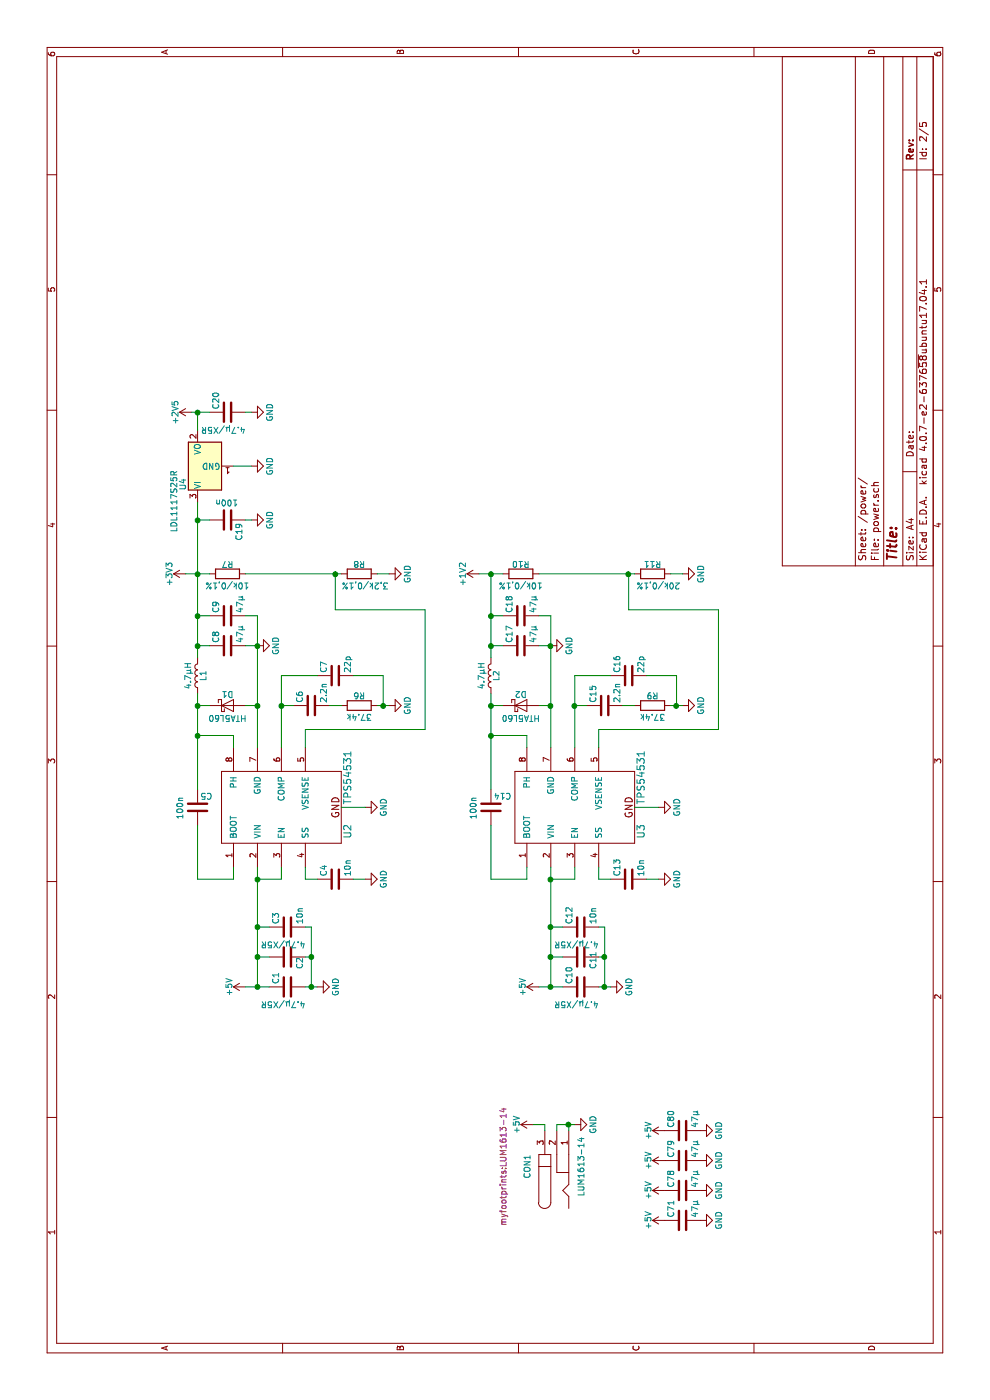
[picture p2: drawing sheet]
EESchema Schematic File Version 2
LIBS:power
LIBS:device
LIBS:switches
LIBS:relays
LIBS:motors
LIBS:transistors
LIBS:conn
LIBS:linear
LIBS:regul
LIBS:74xx
LIBS:cmos4000
LIBS:adc-dac
LIBS:memory
LIBS:xilinx
LIBS:microcontrollers
LIBS:dsp
LIBS:microchip
LIBS:analog_switches
LIBS:motorola
LIBS:texas
LIBS:intel
LIBS:audio
LIBS:interface
LIBS:digital-audio
LIBS:philips
LIBS:display
LIBS:cypress
LIBS:siliconi
LIBS:opto
LIBS:atmel
LIBS:contrib
LIBS:valves
LIBS:mylib
LIBS:stm32
LIBS:clockmicro-cache
LIBS:clock-cache
LIBS:pearldiver-cache
EELAYER 25 0
EELAYER END
$Descr A4 11693 8268
encoding utf-8
Sheet 2 5
Title ""
Date ""
Rev ""
Comp ""
Comment1 ""
Comment2 ""
Comment3 ""
Comment4 ""
$EndDescr
$Comp
L TPS54531 U2
U 1 1
P 4950 2250
F 0 "U2" H 4750 1600 60  0000 C CNN
F 1 "TPS54531" H 5200 1600 60  0000 C CNN
F 2 "myfootprints:SOIC-8-1EP_3.9x4.9mm_Pitch1.27mm" H 4900 1600 60  0001 C CNN
F 3 "" H 4900 1600 60  0001 C CNN
F 4 "2346997" H 4950 2250 60  0001 C CNN "OrderNr"
F 5 "F" H 4950 2250 60  0001 C CNN "Distributor"
	1    4950 2250
	1    0    0    -1  
$EndComp
$Comp
L D_Schottky D1
U 1 1
P 5800 1900
F 0 "D1" H 5800 2000 50  0000 C CNN
F 1 "HTA5L60" H 5800 1800 50  0000 C CNN
F 2 "Diodes_SMD:D_SMA" H 5800 1900 50  0001 C CNN
F 3 "" H 5800 1900 50  0001 C CNN
F 4 "2750941" H 5800 1900 60  0001 C CNN "OrderNr"
F 5 "F" H 5800 1900 60  0001 C CNN "Distributor"
	1    5800 1900
	0    1    1    0   
$EndComp
$Comp
L L L1
U 1 1
P 6050 1650
F 0 "L1" V 6000 1650 50  0000 C CNN
F 1 "4.7µH" V 6125 1650 50  0000 C CNN
F 2 "myfootprints:IHLP-3232DZ-01" H 6050 1650 50  0001 C CNN
F 3 "" H 6050 1650 50  0001 C CNN
F 4 "2056566" H 6050 1650 60  0001 C CNN "OrderNr"
F 5 "F" H 6050 1650 60  0001 C CNN "Distributor"
	1    6050 1650
	0    -1   -1   0   
$EndComp
$Comp
L C C8
U 1 1
P 6300 1900
F 0 "C8" H 6325 2000 50  0000 L CNN
F 1 "47µ" H 6325 1800 50  0000 L CNN
F 2 "Capacitors_SMD:C_1210" H 6338 1750 50  0001 C CNN
F 3 "" H 6300 1900 50  0001 C CNN
F 4 "KEM X5R1210 47U" H 6300 1900 60  0001 C CNN "OrderNr"
F 5 "-" H 6300 1900 60  0001 C CNN "Distributor"
	1    6300 1900
	1    0    0    -1  
$EndComp
$Comp
L C C9
U 1 1
P 6550 1900
F 0 "C9" H 6575 2000 50  0000 L CNN
F 1 "47µ" H 6575 1800 50  0000 L CNN
F 2 "Capacitors_SMD:C_1210" H 6588 1750 50  0001 C CNN
F 3 "" H 6550 1900 50  0001 C CNN
F 4 "KEM X5R1210 47U" H 6550 1900 60  0001 C CNN "OrderNr"
F 5 "-" H 6550 1900 60  0001 C CNN "Distributor"
	1    6550 1900
	1    0    0    -1  
$EndComp
$Comp
L C C5
U 1 1
P 4950 1650
F 0 "C5" H 4975 1750 50  0000 L CNN
F 1 "100n" V 4800 1550 50  0000 L CNN
F 2 "Capacitors_SMD:C_0805" H 4988 1500 50  0001 C CNN
F 3 "" H 4950 1650 50  0001 C CNN
	1    4950 1650
	0    1    1    0   
$EndComp
$Comp
L C C6
U 1 1
P 5800 2600
F 0 "C6" H 5825 2700 50  0000 L CNN
F 1 "2.2n" H 5825 2500 50  0000 L CNN
F 2 "Capacitors_SMD:C_0805" H 5838 2450 50  0001 C CNN
F 3 "" H 5800 2600 50  0001 C CNN
	1    5800 2600
	1    0    0    -1  
$EndComp
$Comp
L R R6
U 1 1
P 5800 3000
F 0 "R6" V 5880 3000 50  0000 C CNN
F 1 "37.4k" V 5700 3000 50  0000 C CNN
F 2 "Resistors_SMD:R_1206" V 5730 3000 50  0001 C CNN
F 3 "" H 5800 3000 50  0001 C CNN
F 4 "279-CPF1206B37K4E1" H 5800 3000 60  0001 C CNN "OrderNr"
F 5 "M" H 5800 3000 60  0001 C CNN "Distributor"
	1    5800 3000
	1    0    0    -1  
$EndComp
$Comp
L C C7
U 1 1
P 6050 2800
F 0 "C7" H 6075 2900 50  0000 L CNN
F 1 "22p" H 6075 2700 50  0000 L CNN
F 2 "Capacitors_SMD:C_0603" H 6088 2650 50  0001 C CNN
F 3 "" H 6050 2800 50  0001 C CNN
	1    6050 2800
	1    0    0    -1  
$EndComp
$Comp
L GND #PWR01
U 1 1
P 5800 3250
F 0 "#PWR01" H 5800 3000 50  0001 C CNN
F 1 "GND" H 5800 3100 50  0000 C CNN
F 2 "" H 5800 3250 50  0001 C CNN
F 3 "" H 5800 3250 50  0001 C CNN
	1    5800 3250
	1    0    0    -1  
$EndComp
$Comp
L R R7
U 1 1
P 6900 1900
F 0 "R7" V 6980 1900 50  0000 C CNN
F 1 "10k/0,1%" V 6800 1900 50  0000 C CNN
F 2 "Resistors_SMD:R_1206" V 6830 1900 50  0001 C CNN
F 3 "" H 6900 1900 50  0001 C CNN
F 4 "284-APC1206B10K0N" H 6900 1900 60  0001 C CNN "OrderNr"
F 5 "M" H 6900 1900 60  0001 C CNN "Distributor"
	1    6900 1900
	1    0    0    -1  
$EndComp
$Comp
L R R8
U 1 1
P 6900 3000
F 0 "R8" V 6980 3000 50  0000 C CNN
F 1 "3.2k/0,1%" V 6800 2950 50  0000 C CNN
F 2 "Resistors_SMD:R_1206" V 6830 3000 50  0001 C CNN
F 3 "" H 6900 3000 50  0001 C CNN
F 4 "71-TNPW12063K20BEEN" H 6900 3000 60  0001 C CNN "OrderNr"
F 5 "M" H 6900 3000 60  0001 C CNN "Distributor"
	1    6900 3000
	1    0    0    -1  
$EndComp
$Comp
L GND #PWR02
U 1 1
P 6900 3250
F 0 "#PWR02" H 6900 3000 50  0001 C CNN
F 1 "GND" H 6900 3100 50  0000 C CNN
F 2 "" H 6900 3250 50  0001 C CNN
F 3 "" H 6900 3250 50  0001 C CNN
	1    6900 3250
	1    0    0    -1  
$EndComp
$Comp
L C C3
U 1 1
P 3950 2400
F 0 "C3" H 3975 2500 50  0000 L CNN
F 1 "10n" H 3975 2300 50  0000 L CNN
F 2 "Capacitors_SMD:C_0805" H 3988 2250 50  0001 C CNN
F 3 "" H 3950 2400 50  0001 C CNN
	1    3950 2400
	1    0    0    -1  
$EndComp
$Comp
L C C2
U 1 1
P 3700 2400
F 0 "C2" H 3600 2300 50  0000 L CNN
F 1 "4.7µ/X5R" V 3800 2250 50  0000 L CNN
F 2 "Capacitors_SMD:C_1206" H 3738 2250 50  0001 C CNN
F 3 "" H 3700 2400 50  0001 C CNN
	1    3700 2400
	1    0    0    -1  
$EndComp
$Comp
L C C1
U 1 1
P 3450 2400
F 0 "C1" H 3475 2500 50  0000 L CNN
F 1 "4.7µ/X5R" V 3300 2250 50  0000 L CNN
F 2 "Capacitors_SMD:C_1206" H 3488 2250 50  0001 C CNN
F 3 "" H 3450 2400 50  0001 C CNN
	1    3450 2400
	1    0    0    -1  
$EndComp
$Comp
L GND #PWR03
U 1 1
P 3450 2650
F 0 "#PWR03" H 3450 2400 50  0001 C CNN
F 1 "GND" H 3450 2500 50  0000 C CNN
F 2 "" H 3450 2650 50  0001 C CNN
F 3 "" H 3450 2650 50  0001 C CNN
	1    3450 2650
	1    0    0    -1  
$EndComp
$Comp
L C C4
U 1 1
P 4350 2800
F 0 "C4" H 4375 2900 50  0000 L CNN
F 1 "10n" H 4375 2700 50  0000 L CNN
F 2 "Capacitors_SMD:C_0805" H 4388 2650 50  0001 C CNN
F 3 "" H 4350 2800 50  0001 C CNN
	1    4350 2800
	1    0    0    -1  
$EndComp
$Comp
L GND #PWR04
U 1 1
P 4350 3050
F 0 "#PWR04" H 4350 2800 50  0001 C CNN
F 1 "GND" H 4350 2900 50  0000 C CNN
F 2 "" H 4350 3050 50  0001 C CNN
F 3 "" H 4350 3050 50  0001 C CNN
	1    4350 3050
	1    0    0    -1  
$EndComp
$Comp
L GND #PWR05
U 1 1
P 4950 3050
F 0 "#PWR05" H 4950 2800 50  0001 C CNN
F 1 "GND" H 4950 2900 50  0000 C CNN
F 2 "" H 4950 3050 50  0001 C CNN
F 3 "" H 4950 3050 50  0001 C CNN
	1    4950 3050
	1    0    0    -1  
$EndComp
$Comp
L +1V2 #PWR06
U 1 1
P 6900 4000
F 0 "#PWR06" H 6900 3850 50  0001 C CNN
F 1 "+1V2" H 6900 4140 50  0000 C CNN
F 2 "" H 6900 4000 50  0001 C CNN
F 3 "" H 6900 4000 50  0001 C CNN
	1    6900 4000
	1    0    0    -1  
$EndComp
$Comp
L GND #PWR07
U 1 1
P 6300 2150
F 0 "#PWR07" H 6300 1900 50  0001 C CNN
F 1 "GND" H 6300 2000 50  0000 C CNN
F 2 "" H 6300 2150 50  0001 C CNN
F 3 "" H 6300 2150 50  0001 C CNN
	1    6300 2150
	1    0    0    -1  
$EndComp
$Comp
L TPS54531 U3
U 1 1
P 4950 4700
F 0 "U3" H 4750 4050 60  0000 C CNN
F 1 "TPS54531" H 5200 4050 60  0000 C CNN
F 2 "myfootprints:SOIC-8-1EP_3.9x4.9mm_Pitch1.27mm" H 4900 4050 60  0001 C CNN
F 3 "" H 4900 4050 60  0001 C CNN
F 4 "2346997" H 4950 4700 60  0001 C CNN "OrderNr"
F 5 "F" H 4950 4700 60  0001 C CNN "Distributor"
	1    4950 4700
	1    0    0    -1  
$EndComp
$Comp
L D_Schottky D2
U 1 1
P 5800 4350
F 0 "D2" H 5800 4450 50  0000 C CNN
F 1 "HTA5L60" H 5800 4250 50  0000 C CNN
F 2 "Diodes_SMD:D_SMA" H 5800 4350 50  0001 C CNN
F 3 "" H 5800 4350 50  0001 C CNN
F 4 "2750941" H 5800 4350 60  0001 C CNN "OrderNr"
F 5 "F" H 5800 4350 60  0001 C CNN "Distributor"
	1    5800 4350
	0    1    1    0   
$EndComp
$Comp
L L L2
U 1 1
P 6050 4100
F 0 "L2" V 6000 4100 50  0000 C CNN
F 1 "4.7µH" V 6125 4100 50  0000 C CNN
F 2 "myfootprints:IHLP-3232DZ-01" H 6050 4100 50  0001 C CNN
F 3 "" H 6050 4100 50  0001 C CNN
F 4 "2056566" H 6050 4100 60  0001 C CNN "OrderNr"
F 5 "F" H 6050 4100 60  0001 C CNN "Distributor"
	1    6050 4100
	0    -1   -1   0   
$EndComp
$Comp
L C C17
U 1 1
P 6300 4350
F 0 "C17" H 6325 4450 50  0000 L CNN
F 1 "47µ" H 6325 4250 50  0000 L CNN
F 2 "Capacitors_SMD:C_1210" H 6338 4200 50  0001 C CNN
F 3 "" H 6300 4350 50  0001 C CNN
F 4 "KEM X5R1210 47U" H 6300 4350 60  0001 C CNN "OrderNr"
F 5 "-" H 6300 4350 60  0001 C CNN "Distributor"
	1    6300 4350
	1    0    0    -1  
$EndComp
$Comp
L C C18
U 1 1
P 6550 4350
F 0 "C18" H 6575 4450 50  0000 L CNN
F 1 "47µ" H 6575 4250 50  0000 L CNN
F 2 "Capacitors_SMD:C_1210" H 6588 4200 50  0001 C CNN
F 3 "" H 6550 4350 50  0001 C CNN
F 4 "KEM X5R1210 47U" H 6550 4350 60  0001 C CNN "OrderNr"
F 5 "-" H 6550 4350 60  0001 C CNN "Distributor"
	1    6550 4350
	1    0    0    -1  
$EndComp
$Comp
L C C14
U 1 1
P 4950 4100
F 0 "C14" H 4975 4200 50  0000 L CNN
F 1 "100n" V 4800 4000 50  0000 L CNN
F 2 "Capacitors_SMD:C_0805" H 4988 3950 50  0001 C CNN
F 3 "" H 4950 4100 50  0001 C CNN
	1    4950 4100
	0    1    1    0   
$EndComp
$Comp
L C C15
U 1 1
P 5800 5050
F 0 "C15" H 5825 5150 50  0000 L CNN
F 1 "2.2n" H 5825 4950 50  0000 L CNN
F 2 "Capacitors_SMD:C_0805" H 5838 4900 50  0001 C CNN
F 3 "" H 5800 5050 50  0001 C CNN
	1    5800 5050
	1    0    0    -1  
$EndComp
$Comp
L R R9
U 1 1
P 5800 5450
F 0 "R9" V 5880 5450 50  0000 C CNN
F 1 "37.4k" V 5700 5450 50  0000 C CNN
F 2 "Resistors_SMD:R_1206" V 5730 5450 50  0001 C CNN
F 3 "" H 5800 5450 50  0001 C CNN
F 4 "279-CPF1206B37K4E1" H 5800 5450 60  0001 C CNN "OrderNr"
F 5 "M" H 5800 5450 60  0001 C CNN "Distributor"
	1    5800 5450
	1    0    0    -1  
$EndComp
$Comp
L C C16
U 1 1
P 6050 5250
F 0 "C16" H 6075 5350 50  0000 L CNN
F 1 "22p" H 6075 5150 50  0000 L CNN
F 2 "Capacitors_SMD:C_0603" H 6088 5100 50  0001 C CNN
F 3 "" H 6050 5250 50  0001 C CNN
	1    6050 5250
	1    0    0    -1  
$EndComp
$Comp
L GND #PWR08
U 1 1
P 5800 5700
F 0 "#PWR08" H 5800 5450 50  0001 C CNN
F 1 "GND" H 5800 5550 50  0000 C CNN
F 2 "" H 5800 5700 50  0001 C CNN
F 3 "" H 5800 5700 50  0001 C CNN
	1    5800 5700
	1    0    0    -1  
$EndComp
$Comp
L R R10
U 1 1
P 6900 4350
F 0 "R10" V 6980 4350 50  0000 C CNN
F 1 "10k/0,1%" V 6800 4350 50  0000 C CNN
F 2 "Resistors_SMD:R_1206" V 6830 4350 50  0001 C CNN
F 3 "" H 6900 4350 50  0001 C CNN
F 4 "284-APC1206B10K0N" H 6900 4350 60  0001 C CNN "OrderNr"
F 5 "M" H 6900 4350 60  0001 C CNN "Distributor"
	1    6900 4350
	1    0    0    -1  
$EndComp
$Comp
L R R11
U 1 1
P 6900 5450
F 0 "R11" V 6980 5450 50  0000 C CNN
F 1 "20k/0,1%" V 6800 5400 50  0000 C CNN
F 2 "Resistors_SMD:R_1206" V 6830 5450 50  0001 C CNN
F 3 "" H 6900 5450 50  0001 C CNN
F 4 "71-TNPW12063K20BEEN" H 6900 5450 60  0001 C CNN "OrderNr"
F 5 "M" H 6900 5450 60  0001 C CNN "Distributor"
	1    6900 5450
	1    0    0    -1  
$EndComp
$Comp
L GND #PWR09
U 1 1
P 6900 5700
F 0 "#PWR09" H 6900 5450 50  0001 C CNN
F 1 "GND" H 6900 5550 50  0000 C CNN
F 2 "" H 6900 5700 50  0001 C CNN
F 3 "" H 6900 5700 50  0001 C CNN
	1    6900 5700
	1    0    0    -1  
$EndComp
$Comp
L C C12
U 1 1
P 3950 4850
F 0 "C12" H 3975 4950 50  0000 L CNN
F 1 "10n" H 3975 4750 50  0000 L CNN
F 2 "Capacitors_SMD:C_0805" H 3988 4700 50  0001 C CNN
F 3 "" H 3950 4850 50  0001 C CNN
	1    3950 4850
	1    0    0    -1  
$EndComp
$Comp
L C C11
U 1 1
P 3700 4850
F 0 "C11" H 3600 4750 50  0000 L CNN
F 1 "4.7µ/X5R" V 3800 4700 50  0000 L CNN
F 2 "Capacitors_SMD:C_1206" H 3738 4700 50  0001 C CNN
F 3 "" H 3700 4850 50  0001 C CNN
	1    3700 4850
	1    0    0    -1  
$EndComp
$Comp
L C C10
U 1 1
P 3450 4850
F 0 "C10" H 3475 4950 50  0000 L CNN
F 1 "4.7µ/X5R" V 3300 4700 50  0000 L CNN
F 2 "Capacitors_SMD:C_1206" H 3488 4700 50  0001 C CNN
F 3 "" H 3450 4850 50  0001 C CNN
	1    3450 4850
	1    0    0    -1  
$EndComp
$Comp
L GND #PWR010
U 1 1
P 3450 5100
F 0 "#PWR010" H 3450 4850 50  0001 C CNN
F 1 "GND" H 3450 4950 50  0000 C CNN
F 2 "" H 3450 5100 50  0001 C CNN
F 3 "" H 3450 5100 50  0001 C CNN
	1    3450 5100
	1    0    0    -1  
$EndComp
$Comp
L C C13
U 1 1
P 4350 5250
F 0 "C13" H 4375 5350 50  0000 L CNN
F 1 "10n" H 4375 5150 50  0000 L CNN
F 2 "Capacitors_SMD:C_0805" H 4388 5100 50  0001 C CNN
F 3 "" H 4350 5250 50  0001 C CNN
	1    4350 5250
	1    0    0    -1  
$EndComp
$Comp
L GND #PWR011
U 1 1
P 4350 5500
F 0 "#PWR011" H 4350 5250 50  0001 C CNN
F 1 "GND" H 4350 5350 50  0000 C CNN
F 2 "" H 4350 5500 50  0001 C CNN
F 3 "" H 4350 5500 50  0001 C CNN
	1    4350 5500
	1    0    0    -1  
$EndComp
$Comp
L GND #PWR012
U 1 1
P 4950 5500
F 0 "#PWR012" H 4950 5250 50  0001 C CNN
F 1 "GND" H 4950 5350 50  0000 C CNN
F 2 "" H 4950 5500 50  0001 C CNN
F 3 "" H 4950 5500 50  0001 C CNN
	1    4950 5500
	1    0    0    -1  
$EndComp
$Comp
L GND #PWR013
U 1 1
P 6300 4600
F 0 "#PWR013" H 6300 4350 50  0001 C CNN
F 1 "GND" H 6300 4450 50  0000 C CNN
F 2 "" H 6300 4600 50  0001 C CNN
F 3 "" H 6300 4600 50  0001 C CNN
	1    6300 4600
	1    0    0    -1  
$EndComp
$Comp
L +3V3 #PWR014
U 1 1
P 6900 1550
F 0 "#PWR014" H 6900 1400 50  0001 C CNN
F 1 "+3V3" H 6900 1690 50  0000 C CNN
F 2 "" H 6900 1550 50  0001 C CNN
F 3 "" H 6900 1550 50  0001 C CNN
	1    6900 1550
	1    0    0    -1  
$EndComp
$Comp
L LD1117S25TR_SOT223 U4
U 1 1
P 7800 1650
F 0 "U4" H 7650 1775 50  0000 C CNN
F 1 "LDL1117S25R" H 7250 1850 50  0000 L CNN
F 2 "TO_SOT_Packages_SMD:SOT-223-3_TabPin2" H 7800 1850 50  0001 C CNN
F 3 "" H 7900 1400 50  0001 C CNN
F 4 "2778100" H 7800 1650 60  0001 C CNN "OrderNr"
F 5 "F" H 7800 1650 60  0001 C CNN "Distributor"
	1    7800 1650
	1    0    0    -1  
$EndComp
$Comp
L C C19
U 1 1
P 7350 1900
F 0 "C19" H 7375 2000 50  0000 L CNN
F 1 "100n" V 7200 1800 50  0000 L CNN
F 2 "Capacitors_SMD:C_1206" H 7388 1750 50  0001 C CNN
F 3 "" H 7350 1900 50  0001 C CNN
F 4 "-" H 7350 1900 60  0001 C CNN "OrderNr"
F 5 "-" H 7350 1900 60  0001 C CNN "Distributor"
	1    7350 1900
	-1   0    0    1   
$EndComp
$Comp
L C C20
U 1 1
P 8250 1900
F 0 "C20" H 8275 2000 50  0000 L CNN
F 1 "4.7µ/X5R" V 8100 1750 50  0000 L CNN
F 2 "Capacitors_SMD:C_1206" H 8288 1750 50  0001 C CNN
F 3 "" H 8250 1900 50  0001 C CNN
	1    8250 1900
	1    0    0    -1  
$EndComp
$Comp
L +2V5 #PWR015
U 1 1
P 8250 1600
F 0 "#PWR015" H 8250 1450 50  0001 C CNN
F 1 "+2V5" H 8250 1740 50  0000 C CNN
F 2 "" H 8250 1600 50  0001 C CNN
F 3 "" H 8250 1600 50  0001 C CNN
	1    8250 1600
	1    0    0    -1  
$EndComp
$Comp
L GND #PWR016
U 1 1
P 7350 2100
F 0 "#PWR016" H 7350 1850 50  0001 C CNN
F 1 "GND" H 7350 1950 50  0000 C CNN
F 2 "" H 7350 2100 50  0001 C CNN
F 3 "" H 7350 2100 50  0001 C CNN
	1    7350 2100
	1    0    0    -1  
$EndComp
$Comp
L GND #PWR017
U 1 1
P 7800 2100
F 0 "#PWR017" H 7800 1850 50  0001 C CNN
F 1 "GND" H 7800 1950 50  0000 C CNN
F 2 "" H 7800 2100 50  0001 C CNN
F 3 "" H 7800 2100 50  0001 C CNN
	1    7800 2100
	1    0    0    -1  
$EndComp
$Comp
L GND #PWR018
U 1 1
P 8250 2100
F 0 "#PWR018" H 8250 1850 50  0001 C CNN
F 1 "GND" H 8250 1950 50  0000 C CNN
F 2 "" H 8250 2100 50  0001 C CNN
F 3 "" H 8250 2100 50  0001 C CNN
	1    8250 2100
	1    0    0    -1  
$EndComp
$Comp
L +5V #PWR019
U 1 1
P 3450 4500
F 0 "#PWR019" H 3450 4350 50  0001 C CNN
F 1 "+5V" H 3450 4640 50  0000 C CNN
F 2 "" H 3450 4500 50  0001 C CNN
F 3 "" H 3450 4500 50  0001 C CNN
	1    3450 4500
	1    0    0    -1  
$EndComp
$Comp
L +5V #PWR020
U 1 1
P 3450 2050
F 0 "#PWR020" H 3450 1900 50  0001 C CNN
F 1 "+5V" H 3450 2190 50  0000 C CNN
F 2 "" H 3450 2050 50  0001 C CNN
F 3 "" H 3450 2050 50  0001 C CNN
	1    3450 2050
	1    0    0    -1  
$EndComp
Wire Wire Line
	4800 1650 4350 1650
Wire Wire Line
	4350 1650 4350 1950
Wire Wire Line
	4350 1950 4450 1950
Wire Wire Line
	5450 1950 5550 1950
Wire Wire Line
	5550 1950 5550 1650
Wire Wire Line
	5100 1650 5900 1650
Connection ~ 5550 1650
Wire Wire Line
	5800 1750 5800 1650
Connection ~ 5800 1650
Wire Wire Line
	5450 2150 6550 2150
Wire Wire Line
	6550 2150 6550 2050
Wire Wire Line
	6300 2050 6300 2150
Connection ~ 6300 2150
Wire Wire Line
	5800 2050 5800 2150
Connection ~ 5800 2150
Wire Wire Line
	6200 1650 7500 1650
Wire Wire Line
	6550 1650 6550 1750
Wire Wire Line
	6300 1750 6300 1650
Connection ~ 6300 1650
Wire Wire Line
	5450 2350 6050 2350
Wire Wire Line
	6050 2350 6050 2650
Wire Wire Line
	5800 2450 5800 2350
Connection ~ 5800 2350
Wire Wire Line
	5800 2750 5800 2850
Wire Wire Line
	5800 3150 5800 3250
Wire Wire Line
	6050 2950 6050 3200
Wire Wire Line
	6050 3200 5800 3200
Connection ~ 5800 3200
Wire Wire Line
	6900 3250 6900 3150
Wire Wire Line
	6900 2050 6900 2850
Wire Wire Line
	6900 1550 6900 1750
Connection ~ 6550 1650
Wire Wire Line
	5450 2550 5600 2550
Wire Wire Line
	5600 2550 5600 3550
Wire Wire Line
	5600 3550 6600 3550
Wire Wire Line
	6600 3550 6600 2800
Wire Wire Line
	6600 2800 6900 2800
Connection ~ 6900 2800
Wire Wire Line
	3450 2150 4450 2150
Wire Wire Line
	4450 2350 4350 2350
Wire Wire Line
	4350 2350 4350 2150
Connection ~ 4350 2150
Wire Wire Line
	3950 2600 3950 2550
Wire Wire Line
	3450 2600 3950 2600
Wire Wire Line
	3450 2550 3450 2650
Connection ~ 3450 2600
Wire Wire Line
	3700 2550 3700 2600
Connection ~ 3700 2600
Wire Wire Line
	3450 2050 3450 2250
Wire Wire Line
	3700 2250 3700 2150
Connection ~ 3700 2150
Wire Wire Line
	3950 2250 3950 2150
Connection ~ 3950 2150
Wire Wire Line
	4950 3050 4950 2850
Wire Wire Line
	4450 2550 4350 2550
Wire Wire Line
	4350 2550 4350 2650
Wire Wire Line
	4350 2950 4350 3050
Connection ~ 6900 1650
Wire Wire Line
	4800 4100 4350 4100
Wire Wire Line
	4350 4100 4350 4400
Wire Wire Line
	4350 4400 4450 4400
Wire Wire Line
	5450 4400 5550 4400
Wire Wire Line
	5550 4400 5550 4100
Wire Wire Line
	5100 4100 5900 4100
Connection ~ 5550 4100
Wire Wire Line
	5800 4200 5800 4100
Connection ~ 5800 4100
Wire Wire Line
	5450 4600 6550 4600
Wire Wire Line
	6550 4600 6550 4500
Wire Wire Line
	6300 4500 6300 4600
Connection ~ 6300 4600
Wire Wire Line
	5800 4500 5800 4600
Connection ~ 5800 4600
Wire Wire Line
	6550 4100 6550 4200
Wire Wire Line
	6300 4200 6300 4100
Connection ~ 6300 4100
Wire Wire Line
	5450 4800 6050 4800
Wire Wire Line
	6050 4800 6050 5100
Wire Wire Line
	5800 4900 5800 4800
Connection ~ 5800 4800
Wire Wire Line
	5800 5200 5800 5300
Wire Wire Line
	5800 5600 5800 5700
Wire Wire Line
	6050 5400 6050 5650
Wire Wire Line
	6050 5650 5800 5650
Connection ~ 5800 5650
Wire Wire Line
	6900 5700 6900 5600
Wire Wire Line
	6900 4500 6900 5300
Wire Wire Line
	6900 4000 6900 4200
Connection ~ 6550 4100
Wire Wire Line
	5450 5000 5600 5000
Wire Wire Line
	5600 5000 5600 6000
Wire Wire Line
	5600 6000 6600 6000
Wire Wire Line
	6600 6000 6600 5250
Wire Wire Line
	6600 5250 6900 5250
Connection ~ 6900 5250
Wire Wire Line
	3450 4600 4450 4600
Wire Wire Line
	4450 4800 4350 4800
Wire Wire Line
	4350 4800 4350 4600
Connection ~ 4350 4600
Wire Wire Line
	3950 5050 3950 5000
Wire Wire Line
	3450 5050 3950 5050
Wire Wire Line
	3450 5000 3450 5100
Connection ~ 3450 5050
Wire Wire Line
	3700 5000 3700 5050
Connection ~ 3700 5050
Wire Wire Line
	3450 4500 3450 4700
Wire Wire Line
	3700 4700 3700 4600
Connection ~ 3700 4600
Wire Wire Line
	3950 4700 3950 4600
Connection ~ 3950 4600
Wire Wire Line
	4950 5500 4950 5300
Wire Wire Line
	4450 5000 4350 5000
Wire Wire Line
	4350 5000 4350 5100
Wire Wire Line
	4350 5400 4350 5500
Connection ~ 6900 4100
Wire Wire Line
	7350 1650 7350 1750
Wire Wire Line
	8100 1650 8250 1650
Wire Wire Line
	8250 1600 8250 1750
Connection ~ 8250 1650
Wire Wire Line
	8250 2100 8250 2050
Wire Wire Line
	7800 2100 7800 1950
Wire Wire Line
	7350 2100 7350 2050
Connection ~ 7350 1650
Connection ~ 3450 4600
Connection ~ 3450 2150
Wire Wire Line
	6200 4100 6900 4100
$Comp
L GND #PWR021
U 1 1
P 1500 5850
F 0 "#PWR021" H 1500 5600 50  0001 C CNN
F 1 "GND" H 1500 5700 50  0000 C CNN
F 2 "" H 1500 5850 50  0001 C CNN
F 3 "" H 1500 5850 50  0001 C CNN
	1    1500 5850
	1    0    0    -1  
$EndComp
$Comp
L +5V #PWR022
U 1 1
P 1500 5550
F 0 "#PWR022" H 1500 5400 50  0001 C CNN
F 1 "+5V" H 1500 5690 50  0000 C CNN
F 2 "" H 1500 5550 50  0001 C CNN
F 3 "" H 1500 5550 50  0001 C CNN
	1    1500 5550
	1    0    0    -1  
$EndComp
$Comp
L C C71
U 1 1
P 1500 5700
F 0 "C71" H 1525 5800 50  0000 L CNN
F 1 "47µ" H 1525 5600 50  0000 L CNN
F 2 "Capacitors_SMD:C_1210" H 1538 5550 50  0001 C CNN
F 3 "" H 1500 5700 50  0001 C CNN
F 4 "KEM X5R1210 47U" H 1500 5700 60  0001 C CNN "OrderNr"
F 5 "-" H 1500 5700 60  0001 C CNN "Distributor"
	1    1500 5700
	1    0    0    -1  
$EndComp
$Comp
L GND #PWR023
U 1 1
P 1750 5850
F 0 "#PWR023" H 1750 5600 50  0001 C CNN
F 1 "GND" H 1750 5700 50  0000 C CNN
F 2 "" H 1750 5850 50  0001 C CNN
F 3 "" H 1750 5850 50  0001 C CNN
	1    1750 5850
	1    0    0    -1  
$EndComp
$Comp
L +5V #PWR024
U 1 1
P 1750 5550
F 0 "#PWR024" H 1750 5400 50  0001 C CNN
F 1 "+5V" H 1750 5690 50  0000 C CNN
F 2 "" H 1750 5550 50  0001 C CNN
F 3 "" H 1750 5550 50  0001 C CNN
	1    1750 5550
	1    0    0    -1  
$EndComp
$Comp
L C C78
U 1 1
P 1750 5700
F 0 "C78" H 1775 5800 50  0000 L CNN
F 1 "47µ" H 1775 5600 50  0000 L CNN
F 2 "Capacitors_SMD:C_1210" H 1788 5550 50  0001 C CNN
F 3 "" H 1750 5700 50  0001 C CNN
F 4 "KEM X5R1210 47U" H 1750 5700 60  0001 C CNN "OrderNr"
F 5 "-" H 1750 5700 60  0001 C CNN "Distributor"
	1    1750 5700
	1    0    0    -1  
$EndComp
$Comp
L GND #PWR025
U 1 1
P 2000 5850
F 0 "#PWR025" H 2000 5600 50  0001 C CNN
F 1 "GND" H 2000 5700 50  0000 C CNN
F 2 "" H 2000 5850 50  0001 C CNN
F 3 "" H 2000 5850 50  0001 C CNN
	1    2000 5850
	1    0    0    -1  
$EndComp
$Comp
L +5V #PWR026
U 1 1
P 2000 5550
F 0 "#PWR026" H 2000 5400 50  0001 C CNN
F 1 "+5V" H 2000 5690 50  0000 C CNN
F 2 "" H 2000 5550 50  0001 C CNN
F 3 "" H 2000 5550 50  0001 C CNN
	1    2000 5550
	1    0    0    -1  
$EndComp
$Comp
L C C79
U 1 1
P 2000 5700
F 0 "C79" H 2025 5800 50  0000 L CNN
F 1 "47µ" H 2025 5600 50  0000 L CNN
F 2 "Capacitors_SMD:C_1210" H 2038 5550 50  0001 C CNN
F 3 "" H 2000 5700 50  0001 C CNN
F 4 "KEM X5R1210 47U" H 2000 5700 60  0001 C CNN "OrderNr"
F 5 "-" H 2000 5700 60  0001 C CNN "Distributor"
	1    2000 5700
	1    0    0    -1  
$EndComp
$Comp
L GND #PWR027
U 1 1
P 2250 5850
F 0 "#PWR027" H 2250 5600 50  0001 C CNN
F 1 "GND" H 2250 5700 50  0000 C CNN
F 2 "" H 2250 5850 50  0001 C CNN
F 3 "" H 2250 5850 50  0001 C CNN
	1    2250 5850
	1    0    0    -1  
$EndComp
$Comp
L +5V #PWR028
U 1 1
P 2250 5550
F 0 "#PWR028" H 2250 5400 50  0001 C CNN
F 1 "+5V" H 2250 5690 50  0000 C CNN
F 2 "" H 2250 5550 50  0001 C CNN
F 3 "" H 2250 5550 50  0001 C CNN
	1    2250 5550
	1    0    0    -1  
$EndComp
$Comp
L C C80
U 1 1
P 2250 5700
F 0 "C80" H 2275 5800 50  0000 L CNN
F 1 "47µ" H 2275 5600 50  0000 L CNN
F 2 "Capacitors_SMD:C_1210" H 2288 5550 50  0001 C CNN
F 3 "" H 2250 5700 50  0001 C CNN
F 4 "KEM X5R1210 47U" H 2250 5700 60  0001 C CNN "OrderNr"
F 5 "-" H 2250 5700 60  0001 C CNN "Distributor"
	1    2250 5700
	1    0    0    -1  
$EndComp
$Comp
L LUM1613-14 CON1
U 1 1
P 1950 4650
F 0 "CON1" H 1950 4900 50  0000 C CNN
F 1 "LUM1613-14" H 1950 4450 50  0000 C CNN
F 2 "myfootprints:LUM1613-14" H 1950 5100 50  0000 C CNN
F 3 "" H 1950 4650 50  0000 C CNN
F 4 "LUM 1613-14" H 1950 4650 60  0001 C CNN "OrderNr"
F 5 "-" H 1950 4650 60  0001 C CNN "Distributor"
	1    1950 4650
	1    0    0    -1  
$EndComp
$Comp
L +5V #PWR029
U 1 1
P 2300 4450
F 0 "#PWR029" H 2300 4300 50  0001 C CNN
F 1 "+5V" H 2300 4590 50  0000 C CNN
F 2 "" H 2300 4450 50  0001 C CNN
F 3 "" H 2300 4450 50  0001 C CNN
	1    2300 4450
	1    0    0    -1  
$EndComp
Wire Wire Line
	2300 4450 2300 4550
Wire Wire Line
	2300 4550 2250 4550
$Comp
L GND #PWR030
U 1 1
P 2300 4800
F 0 "#PWR030" H 2300 4550 50  0001 C CNN
F 1 "GND" H 2300 4650 50  0000 C CNN
F 2 "" H 2300 4800 50  0001 C CNN
F 3 "" H 2300 4800 50  0001 C CNN
	1    2300 4800
	1    0    0    -1  
$EndComp
Wire Wire Line
	2250 4750 2300 4750
Wire Wire Line
	2300 4650 2300 4800
Wire Wire Line
	2250 4650 2300 4650
Connection ~ 2300 4750
$EndSCHEMATC
